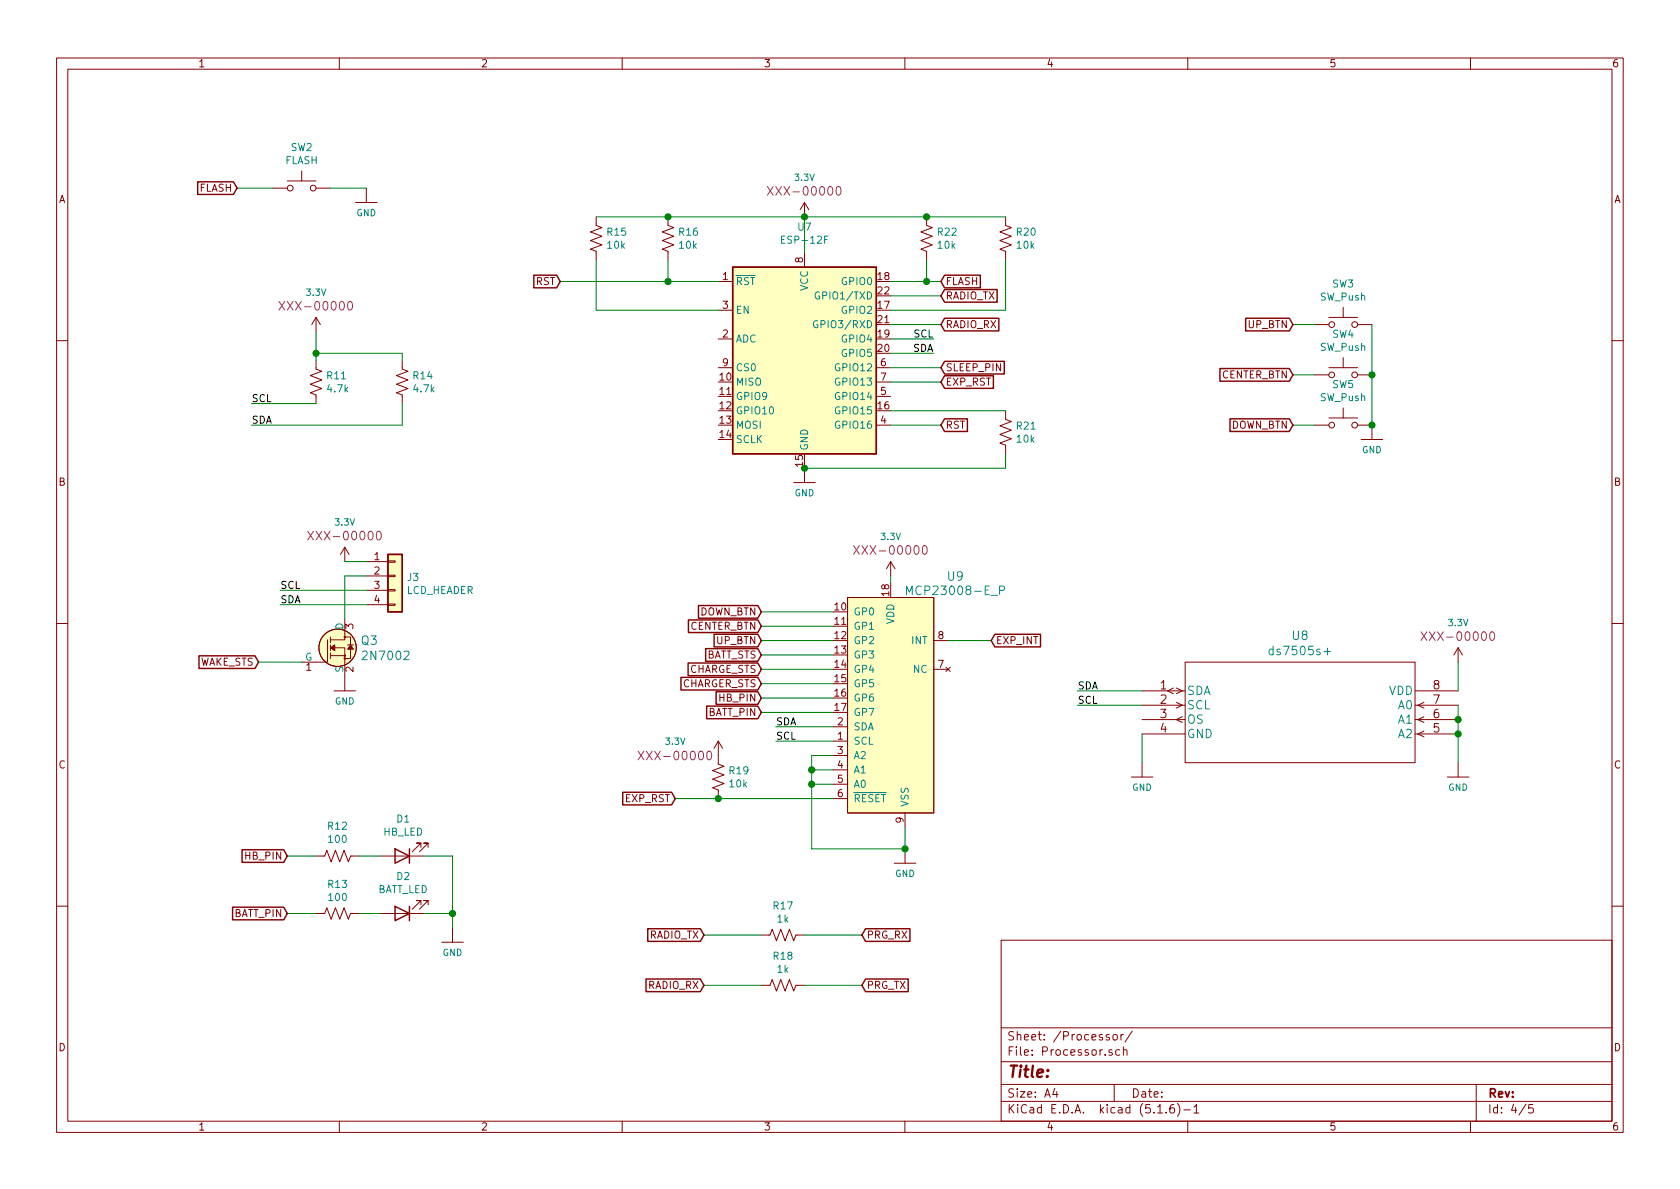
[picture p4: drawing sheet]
EESchema Schematic File Version 4
EELAYER 30 0
EELAYER END
$Descr A4 11693 8268
encoding utf-8
Sheet 4 5
Title ""
Date ""
Rev ""
Comp ""
Comment1 ""
Comment2 ""
Comment3 ""
Comment4 ""
$EndDescr
$Comp
L RemoteSensor-rescue:3.3V-SparkFun-PowerSymbols #SUPPLY?
U 1 1
P 5600 1500
AR Path="/5EF6911C" Ref="#SUPPLY?"  Part="1" 
AR Path="/5EF5F91F/5EF6911C" Ref="#SUPPLY0116"  Part="1" 
F 0 "#SUPPLY0116" H 5650 1500 45  0001 L BNN
F 1 "3.3V" H 5600 1776 45  0000 C CNN
F 2 "XXX-00000" H 5600 1681 60  0000 C CNN
F 3 "" H 5600 1500 60  0001 C CNN
	1    5600 1500
	1    0    0    -1  
$EndComp
Connection ~ 5600 1500
Wire Wire Line
	5600 1500 5600 1750
Wire Wire Line
	4150 2150 5000 2150
Wire Wire Line
	4150 1800 4150 2150
Wire Wire Line
	4650 1950 5000 1950
Wire Wire Line
	4650 1800 4650 1950
$Comp
L RemoteSensor-rescue:R_US-Device R?
U 1 1
P 4150 1650
AR Path="/5EF69133" Ref="R?"  Part="1" 
AR Path="/5EF5F91F/5EF69133" Ref="R15"  Part="1" 
F 0 "R15" H 4218 1696 50  0000 L CNN
F 1 "10k" H 4218 1605 50  0000 L CNN
F 2 "Resistor_SMD:R_0603_1608Metric_Pad1.05x0.95mm_HandSolder" V 4190 1640 50  0001 C CNN
F 3 "~" H 4150 1650 50  0001 C CNN
	1    4150 1650
	1    0    0    -1  
$EndComp
$Comp
L RemoteSensor-rescue:ESP-12F-RF_Module U?
U 1 1
P 5600 2550
AR Path="/5EF6913A" Ref="U?"  Part="1" 
AR Path="/5EF5F91F/5EF6913A" Ref="U7"  Part="1" 
F 0 "U7" H 5600 3531 50  0000 C CNN
F 1 "ESP-12F" H 5600 3440 50  0000 C CNN
F 2 "RF_Module:ESP-12E" H 5600 2550 50  0001 C CNN
F 3 "http://wiki.ai-thinker.com/_media/esp8266/esp8266_series_modules_user_manual_v1.1.pdf" H 5250 2650 50  0001 C CNN
	1    5600 2550
	1    0    0    -1  
$EndComp
$Comp
L RemoteSensor-rescue:GND-SparkFun-PowerSymbols #GND?
U 1 1
P 5600 3250
AR Path="/5EF69140" Ref="#GND?"  Part="1" 
AR Path="/5EF5F91F/5EF69140" Ref="#GND0114"  Part="1" 
F 0 "#GND0114" H 5650 3200 45  0001 L BNN
F 1 "GND" H 5600 3080 45  0000 C CNN
F 2 "" H 5600 3150 60  0001 C CNN
F 3 "" H 5600 3150 60  0001 C CNN
	1    5600 3250
	1    0    0    -1  
$EndComp
Wire Wire Line
	5600 1500 4650 1500
Wire Wire Line
	4150 1500 4650 1500
Connection ~ 4650 1500
$Comp
L RemoteSensor-rescue:R_US-Device R?
U 1 1
P 4650 1650
AR Path="/5EF69149" Ref="R?"  Part="1" 
AR Path="/5EF5F91F/5EF69149" Ref="R16"  Part="1" 
F 0 "R16" H 4718 1696 50  0000 L CNN
F 1 "10k" H 4718 1605 50  0000 L CNN
F 2 "Resistor_SMD:R_0603_1608Metric_Pad1.05x0.95mm_HandSolder" V 4690 1640 50  0001 C CNN
F 3 "~" H 4650 1650 50  0001 C CNN
	1    4650 1650
	1    0    0    -1  
$EndComp
$Comp
L RemoteSensor-rescue:GND-SparkFun-PowerSymbols #GND?
U 1 1
P 9550 2950
AR Path="/5EF6B1F5" Ref="#GND?"  Part="1" 
AR Path="/5EF5F91F/5EF6B1F5" Ref="#GND0115"  Part="1" 
F 0 "#GND0115" H 9600 2900 45  0001 L BNN
F 1 "GND" H 9550 2780 45  0000 C CNN
F 2 "" H 9550 2850 60  0001 C CNN
F 3 "" H 9550 2850 60  0001 C CNN
	1    9550 2950
	1    0    0    -1  
$EndComp
$Comp
L RemoteSensor-rescue:R_US-Device R?
U 1 1
P 5450 6500
AR Path="/5EF7CD26" Ref="R?"  Part="1" 
AR Path="/5EF5F91F/5EF7CD26" Ref="R17"  Part="1" 
F 0 "R17" V 5245 6500 50  0000 C CNN
F 1 "1k" V 5336 6500 50  0000 C CNN
F 2 "Resistor_SMD:R_0603_1608Metric_Pad1.05x0.95mm_HandSolder" V 5490 6490 50  0001 C CNN
F 3 "~" H 5450 6500 50  0001 C CNN
	1    5450 6500
	0    1    1    0   
$EndComp
$Comp
L RemoteSensor-rescue:R_US-Device R?
U 1 1
P 5450 6850
AR Path="/5EF7CD2C" Ref="R?"  Part="1" 
AR Path="/5EF5F91F/5EF7CD2C" Ref="R18"  Part="1" 
F 0 "R18" V 5245 6850 50  0000 C CNN
F 1 "1k" V 5336 6850 50  0000 C CNN
F 2 "Resistor_SMD:R_0603_1608Metric_Pad1.05x0.95mm_HandSolder" V 5490 6840 50  0001 C CNN
F 3 "~" H 5450 6850 50  0001 C CNN
	1    5450 6850
	0    1    1    0   
$EndComp
Text GLabel 9000 2600 0    50   Input ~ 0
CENTER_BTN
Wire Wire Line
	3900 1950 4650 1950
Connection ~ 4650 1950
Text GLabel 6550 2950 2    50   Input ~ 0
RST
Text GLabel 6550 2250 2    50   Input ~ 0
RADIO_RX
Text GLabel 6550 2050 2    50   Input ~ 0
RADIO_TX
Text GLabel 9000 2250 0    50   Input ~ 0
UP_BTN
Text GLabel 4900 6500 0    50   Input ~ 0
RADIO_TX
Text GLabel 4900 6850 0    50   Input ~ 0
RADIO_RX
Wire Wire Line
	4900 6850 5300 6850
Wire Wire Line
	4900 6500 5300 6500
Wire Wire Line
	6200 2050 6550 2050
Wire Wire Line
	6200 2250 6550 2250
Wire Wire Line
	6200 2550 6550 2550
Wire Wire Line
	6200 2650 6550 2650
Wire Wire Line
	6200 2950 6550 2950
Wire Wire Line
	6300 5750 6300 5900
Wire Wire Line
	6300 5900 5650 5900
Wire Wire Line
	5650 5900 5650 5450
Wire Wire Line
	5650 5450 5800 5450
Wire Wire Line
	5650 5450 5650 5350
Wire Wire Line
	5650 5350 5800 5350
Connection ~ 5650 5450
Wire Wire Line
	5650 5350 5650 5250
Wire Wire Line
	5650 5250 5800 5250
Connection ~ 5650 5350
$Comp
L RemoteSensor-rescue:3.3V-SparkFun-PowerSymbols #SUPPLY0120
U 1 1
P 6200 4000
F 0 "#SUPPLY0120" H 6250 4000 45  0001 L BNN
F 1 "3.3V" H 6200 4276 45  0000 C CNN
F 2 "XXX-00000" H 6200 4181 60  0000 C CNN
F 3 "" H 6200 4000 60  0001 C CNN
	1    6200 4000
	1    0    0    -1  
$EndComp
Wire Wire Line
	6200 4000 6200 4050
$Comp
L RemoteSensor-rescue:MCP23008-E_P-dk_Interface-I-O-Expanders U9
U 1 1
P 6300 4750
F 0 "U9" H 6650 5500 60  0000 C CNN
F 1 "MCP23008-E_P" H 6650 5400 60  0000 C CNN
F 2 "Package_SO:SOIC-18W_7.5x11.6mm_P1.27mm" H 6500 4950 60  0001 L CNN
F 3 "http://www.microchip.com/mymicrochip/filehandler.aspx?ddocname=en021920" H 6500 5050 60  0001 L CNN
F 4 "MCP23008-E/P-ND" H 6500 5150 60  0001 L CNN "Digi-Key_PN"
F 5 "MCP23008-E/P" H 6500 5250 60  0001 L CNN "MPN"
F 6 "Integrated Circuits (ICs)" H 6500 5350 60  0001 L CNN "Category"
F 7 "Interface - I/O Expanders" H 6500 5450 60  0001 L CNN "Family"
F 8 "http://www.microchip.com/mymicrochip/filehandler.aspx?ddocname=en021920" H 6500 5550 60  0001 L CNN "DK_Datasheet_Link"
F 9 "/product-detail/en/microchip-technology/MCP23008-E-P/MCP23008-E-P-ND/735951" H 6500 5650 60  0001 L CNN "DK_Detail_Page"
F 10 "IC I/O EXPANDER I2C 8B 18DIP" H 6500 5750 60  0001 L CNN "Description"
F 11 "Microchip Technology" H 6500 5850 60  0001 L CNN "Manufacturer"
F 12 "Active" H 6500 5950 60  0001 L CNN "Status"
	1    6300 4750
	1    0    0    -1  
$EndComp
$Comp
L RemoteSensor-rescue:GND-SparkFun-PowerSymbols #GND0122
U 1 1
P 6300 5900
F 0 "#GND0122" H 6350 5850 45  0001 L BNN
F 1 "GND" H 6300 5730 45  0000 C CNN
F 2 "" H 6300 5800 60  0001 C CNN
F 3 "" H 6300 5800 60  0001 C CNN
	1    6300 5900
	1    0    0    -1  
$EndComp
Connection ~ 6300 5900
Text GLabel 5300 4350 0    50   Input ~ 0
CENTER_BTN
Text Label 5400 5050 0    50   ~ 0
SDA
Text Label 5400 5150 0    50   ~ 0
SCL
Wire Wire Line
	5400 5150 5800 5150
Wire Wire Line
	5400 5050 5800 5050
$Comp
L RemoteSensor-rescue:R_US-Device R19
U 1 1
P 5000 5400
F 0 "R19" H 5068 5446 50  0000 L CNN
F 1 "10k" H 5068 5355 50  0000 L CNN
F 2 "Resistor_SMD:R_0603_1608Metric_Pad1.05x0.95mm_HandSolder" V 5040 5390 50  0001 C CNN
F 3 "~" H 5000 5400 50  0001 C CNN
	1    5000 5400
	1    0    0    -1  
$EndComp
Wire Wire Line
	5000 5550 5800 5550
$Comp
L RemoteSensor-rescue:3.3V-SparkFun-PowerSymbols #SUPPLY0121
U 1 1
P 5000 5250
F 0 "#SUPPLY0121" H 5050 5250 45  0001 L BNN
F 1 "3.3V" H 4700 5350 45  0000 C CNN
F 2 "XXX-00000" H 4700 5250 60  0000 C CNN
F 3 "" H 5000 5250 60  0001 C CNN
	1    5000 5250
	1    0    0    -1  
$EndComp
$Comp
L RemoteSensor-rescue:R_US-Device R20
U 1 1
P 7000 1650
F 0 "R20" H 7068 1696 50  0000 L CNN
F 1 "10k" H 7068 1605 50  0000 L CNN
F 2 "Resistor_SMD:R_0603_1608Metric_Pad1.05x0.95mm_HandSolder" V 7040 1640 50  0001 C CNN
F 3 "~" H 7000 1650 50  0001 C CNN
	1    7000 1650
	1    0    0    -1  
$EndComp
Wire Wire Line
	7000 1800 7000 2150
Wire Wire Line
	6200 2150 7000 2150
$Comp
L RemoteSensor-rescue:R_US-Device R21
U 1 1
P 7000 3000
F 0 "R21" H 7068 3046 50  0000 L CNN
F 1 "10k" H 7068 2955 50  0000 L CNN
F 2 "Resistor_SMD:R_0603_1608Metric_Pad1.05x0.95mm_HandSolder" V 7040 2990 50  0001 C CNN
F 3 "~" H 7000 3000 50  0001 C CNN
	1    7000 3000
	1    0    0    -1  
$EndComp
Wire Wire Line
	6200 2850 7000 2850
Wire Wire Line
	7000 3150 7000 3250
Wire Wire Line
	7000 3250 5600 3250
Connection ~ 5600 3250
Text GLabel 5300 4550 0    50   Input ~ 0
BATT_STS
Text GLabel 5300 4650 0    50   Input ~ 0
CHARGE_STS
Text GLabel 5300 4750 0    50   Input ~ 0
CHARGER_STS
Wire Wire Line
	5300 4550 5800 4550
Wire Wire Line
	5300 4650 5800 4650
Wire Wire Line
	5300 4750 5800 4750
Text GLabel 6550 2550 2    50   Input ~ 0
SLEEP_PIN
Text GLabel 5300 4850 0    50   Input ~ 0
HB_PIN
Text GLabel 5300 4950 0    50   Input ~ 0
BATT_PIN
Wire Wire Line
	5300 4850 5800 4850
Wire Wire Line
	5300 4950 5800 4950
Text GLabel 6550 2650 2    50   Input ~ 0
EXP_RST
Text GLabel 4700 5550 0    50   Input ~ 0
EXP_RST
Wire Wire Line
	4700 5550 5000 5550
Connection ~ 5000 5550
Wire Wire Line
	5600 1500 6450 1500
$Comp
L RemoteSensor-rescue:R_US-Device R22
U 1 1
P 6450 1650
F 0 "R22" H 6518 1696 50  0000 L CNN
F 1 "10k" H 6518 1605 50  0000 L CNN
F 2 "Resistor_SMD:R_0603_1608Metric_Pad1.05x0.95mm_HandSolder" V 6490 1640 50  0001 C CNN
F 3 "~" H 6450 1650 50  0001 C CNN
	1    6450 1650
	1    0    0    -1  
$EndComp
Connection ~ 6450 1500
Wire Wire Line
	6450 1500 7000 1500
Wire Wire Line
	6450 1800 6450 1950
Wire Wire Line
	6200 1950 6450 1950
Wire Wire Line
	6450 1950 6550 1950
Connection ~ 6450 1950
Text GLabel 6550 1950 2    50   Input ~ 0
FLASH
Text GLabel 6000 6500 2    50   Input ~ 0
PRG_RX
Text GLabel 6000 6850 2    50   Input ~ 0
PRG_TX
Wire Wire Line
	5600 6500 6000 6500
Wire Wire Line
	5600 6850 6000 6850
Text GLabel 5300 4250 0    50   Input ~ 0
DOWN_BTN
Text GLabel 5300 4450 0    50   Input ~ 0
UP_BTN
Text GLabel 9000 2950 0    50   Input ~ 0
DOWN_BTN
$Comp
L RemoteSensor-rescue:SW_Push-Switch SW2
U 1 1
P 2100 1300
AR Path="/5EF8556A" Ref="SW2"  Part="1" 
AR Path="/5EF5F91F/5EF8556A" Ref="SW2"  Part="1" 
F 0 "SW2" H 2100 1585 50  0000 C CNN
F 1 "FLASH" H 2100 1494 50  0000 C CNN
F 2 "Button_Switch_SMD:SW_SPST_TL3342" H 2100 1500 50  0001 C CNN
F 3 "~" H 2100 1500 50  0001 C CNN
	1    2100 1300
	1    0    0    -1  
$EndComp
Wire Wire Line
	2000 5950 2200 5950
Wire Wire Line
	2000 6350 2200 6350
Text GLabel 2000 6350 0    50   Input ~ 0
BATT_PIN
Text GLabel 2000 5950 0    50   Input ~ 0
HB_PIN
Wire Wire Line
	1800 4600 2100 4600
Text GLabel 1800 4600 0    50   Input ~ 0
WAKE_STS
Text GLabel 3900 1950 0    50   Input ~ 0
RST
Wire Wire Line
	2500 5950 2650 5950
Wire Wire Line
	2500 6350 2650 6350
$Comp
L RemoteSensor-rescue:R_US-Device R?
U 1 1
P 2350 6350
AR Path="/5EF7FA3A" Ref="R?"  Part="1" 
AR Path="/5EF5F91F/5EF7FA3A" Ref="R13"  Part="1" 
F 0 "R13" V 2145 6350 50  0000 C CNN
F 1 "100" V 2236 6350 50  0000 C CNN
F 2 "Resistor_SMD:R_0603_1608Metric_Pad1.05x0.95mm_HandSolder" V 2390 6340 50  0001 C CNN
F 3 "~" H 2350 6350 50  0001 C CNN
	1    2350 6350
	0    1    1    0   
$EndComp
$Comp
L RemoteSensor-rescue:R_US-Device R?
U 1 1
P 2350 5950
AR Path="/5EF7FA34" Ref="R?"  Part="1" 
AR Path="/5EF5F91F/5EF7FA34" Ref="R12"  Part="1" 
F 0 "R12" V 2555 5950 50  0000 C CNN
F 1 "100" V 2464 5950 50  0000 C CNN
F 2 "Resistor_SMD:R_0603_1608Metric_Pad1.05x0.95mm_HandSolder" V 2390 5940 50  0001 C CNN
F 3 "~" H 2350 5950 50  0001 C CNN
	1    2350 5950
	0    -1   -1   0   
$EndComp
Connection ~ 3150 6350
Wire Wire Line
	3150 6450 3150 6350
$Comp
L RemoteSensor-rescue:GND-SparkFun-PowerSymbols #GND?
U 1 1
P 3150 6450
AR Path="/5EF7FA2C" Ref="#GND?"  Part="1" 
AR Path="/5EF5F91F/5EF7FA2C" Ref="#GND0121"  Part="1" 
F 0 "#GND0121" H 3200 6400 45  0001 L BNN
F 1 "GND" H 3150 6280 45  0000 C CNN
F 2 "" H 3150 6350 60  0001 C CNN
F 3 "" H 3150 6350 60  0001 C CNN
	1    3150 6450
	1    0    0    -1  
$EndComp
Wire Wire Line
	3150 6350 2950 6350
Wire Wire Line
	3150 5950 3150 6350
Wire Wire Line
	2950 5950 3150 5950
$Comp
L RemoteSensor-rescue:LED-Device D?
U 1 1
P 2800 6350
AR Path="/5EF7FA23" Ref="D?"  Part="1" 
AR Path="/5EF5F91F/5EF7FA23" Ref="D2"  Part="1" 
F 0 "D2" H 2793 6095 50  0000 C CNN
F 1 "BATT_LED" H 2793 6186 50  0000 C CNN
F 2 "LED_SMD:LED_0603_1608Metric_Pad1.05x0.95mm_HandSolder" H 2800 6350 50  0001 C CNN
F 3 "~" H 2800 6350 50  0001 C CNN
	1    2800 6350
	-1   0    0    1   
$EndComp
$Comp
L RemoteSensor-rescue:LED-Device D?
U 1 1
P 2800 5950
AR Path="/5EF7FA1D" Ref="D?"  Part="1" 
AR Path="/5EF5F91F/5EF7FA1D" Ref="D1"  Part="1" 
F 0 "D1" H 2793 5695 50  0000 C CNN
F 1 "HB_LED" H 2793 5786 50  0000 C CNN
F 2 "LED_SMD:LED_0603_1608Metric_Pad1.05x0.95mm_HandSolder" H 2800 5950 50  0001 C CNN
F 3 "~" H 2800 5950 50  0001 C CNN
	1    2800 5950
	-1   0    0    1   
$EndComp
$Comp
L RemoteSensor-rescue:2N7002-dk_Transistors-FETs-MOSFETs-Single Q?
U 1 1
P 2400 4500
AR Path="/5EF6FC40" Ref="Q?"  Part="1" 
AR Path="/5EF5F91F/5EF6FC40" Ref="Q3"  Part="1" 
F 0 "Q3" H 2508 4553 60  0000 L CNN
F 1 "2N7002" H 2508 4447 60  0000 L CNN
F 2 "digikey-footprints:SOT-23-3" H 2600 4700 60  0001 L CNN
F 3 "https://www.onsemi.com/pub/Collateral/NDS7002A-D.PDF" H 2600 4800 60  0001 L CNN
F 4 "2N7002NCT-ND" H 2600 4900 60  0001 L CNN "Digi-Key_PN"
F 5 "2N7002" H 2600 5000 60  0001 L CNN "MPN"
F 6 "Discrete Semiconductor Products" H 2600 5100 60  0001 L CNN "Category"
F 7 "Transistors - FETs, MOSFETs - Single" H 2600 5200 60  0001 L CNN "Family"
F 8 "https://www.onsemi.com/pub/Collateral/NDS7002A-D.PDF" H 2600 5300 60  0001 L CNN "DK_Datasheet_Link"
F 9 "/product-detail/en/on-semiconductor/2N7002/2N7002NCT-ND/244664" H 2600 5400 60  0001 L CNN "DK_Detail_Page"
F 10 "MOSFET N-CH 60V 115MA SOT-23" H 2600 5500 60  0001 L CNN "Description"
F 11 "ON Semiconductor" H 2600 5600 60  0001 L CNN "Manufacturer"
F 12 "Active" H 2600 5700 60  0001 L CNN "Status"
	1    2400 4500
	1    0    0    -1  
$EndComp
$Comp
L RemoteSensor-rescue:GND-SparkFun-PowerSymbols #GND?
U 1 1
P 2400 4700
AR Path="/5EF6FC2F" Ref="#GND?"  Part="1" 
AR Path="/5EF5F91F/5EF6FC2F" Ref="#GND0116"  Part="1" 
F 0 "#GND0116" H 2450 4650 45  0001 L BNN
F 1 "GND" H 2400 4530 45  0000 C CNN
F 2 "" H 2400 4600 60  0001 C CNN
F 3 "" H 2400 4600 60  0001 C CNN
	1    2400 4700
	1    0    0    -1  
$EndComp
Text Label 1950 4200 0    50   ~ 0
SDA
Text Label 1950 4100 0    50   ~ 0
SCL
Wire Wire Line
	1950 4200 2550 4200
Wire Wire Line
	2550 4100 1950 4100
Wire Wire Line
	2400 4000 2400 4300
Wire Wire Line
	2550 4000 2400 4000
Wire Wire Line
	2400 3900 2550 3900
$Comp
L RemoteSensor-rescue:3.3V-SparkFun-PowerSymbols #SUPPLY?
U 1 1
P 2400 3900
AR Path="/5EF6FC22" Ref="#SUPPLY?"  Part="1" 
AR Path="/5EF5F91F/5EF6FC22" Ref="#SUPPLY0118"  Part="1" 
F 0 "#SUPPLY0118" H 2450 3900 45  0001 L BNN
F 1 "3.3V" H 2400 4176 45  0000 C CNN
F 2 "XXX-00000" H 2400 4081 60  0000 C CNN
F 3 "" H 2400 3900 60  0001 C CNN
	1    2400 3900
	1    0    0    -1  
$EndComp
$Comp
L RemoteSensor-rescue:Conn_01x04-Connector_Generic J?
U 1 1
P 2750 4000
AR Path="/5EF6FC1C" Ref="J?"  Part="1" 
AR Path="/5EF5F91F/5EF6FC1C" Ref="J3"  Part="1" 
F 0 "J3" H 2830 3992 50  0000 L CNN
F 1 "LCD_HEADER" H 2830 3901 50  0000 L CNN
F 2 "Connector_PinSocket_2.54mm:PinSocket_1x04_P2.54mm_Vertical" H 2750 4000 50  0001 C CNN
F 3 "~" H 2750 4000 50  0001 C CNN
	1    2750 4000
	1    0    0    -1  
$EndComp
Text Label 1750 2950 0    50   ~ 0
SDA
Text Label 1750 2800 0    50   ~ 0
SCL
Wire Wire Line
	2800 2950 1750 2950
Wire Wire Line
	2800 2800 2800 2950
Wire Wire Line
	2200 2800 1750 2800
Wire Wire Line
	2200 2450 2200 2500
Connection ~ 2200 2450
Wire Wire Line
	2800 2450 2800 2500
Wire Wire Line
	2200 2450 2800 2450
Wire Wire Line
	2200 2300 2200 2450
$Comp
L RemoteSensor-rescue:3.3V-SparkFun-PowerSymbols #SUPPLY?
U 1 1
P 2200 2300
AR Path="/5EF6D225" Ref="#SUPPLY?"  Part="1" 
AR Path="/5EF5F91F/5EF6D225" Ref="#SUPPLY0117"  Part="1" 
F 0 "#SUPPLY0117" H 2250 2300 45  0001 L BNN
F 1 "3.3V" H 2200 2576 45  0000 C CNN
F 2 "XXX-00000" H 2200 2481 60  0000 C CNN
F 3 "" H 2200 2300 60  0001 C CNN
	1    2200 2300
	1    0    0    -1  
$EndComp
$Comp
L RemoteSensor-rescue:R_US-Device R?
U 1 1
P 2800 2650
AR Path="/5EF6D21F" Ref="R?"  Part="1" 
AR Path="/5EF5F91F/5EF6D21F" Ref="R14"  Part="1" 
F 0 "R14" H 2868 2696 50  0000 L CNN
F 1 "4.7k" H 2868 2605 50  0000 L CNN
F 2 "Resistor_SMD:R_0603_1608Metric_Pad1.05x0.95mm_HandSolder" V 2840 2640 50  0001 C CNN
F 3 "~" H 2800 2650 50  0001 C CNN
	1    2800 2650
	1    0    0    -1  
$EndComp
$Comp
L RemoteSensor-rescue:R_US-Device R?
U 1 1
P 2200 2650
AR Path="/5EF6D219" Ref="R?"  Part="1" 
AR Path="/5EF5F91F/5EF6D219" Ref="R11"  Part="1" 
F 0 "R11" H 2268 2696 50  0000 L CNN
F 1 "4.7k" H 2268 2605 50  0000 L CNN
F 2 "Resistor_SMD:R_0603_1608Metric_Pad1.05x0.95mm_HandSolder" V 2240 2640 50  0001 C CNN
F 3 "~" H 2200 2650 50  0001 C CNN
	1    2200 2650
	1    0    0    -1  
$EndComp
$Comp
L RemoteSensor-rescue:GND-SparkFun-PowerSymbols #GND0123
U 1 1
P 2550 1300
AR Path="/5EF95E82" Ref="#GND0123"  Part="1" 
AR Path="/5EF5F91F/5EF95E82" Ref="#GND0123"  Part="1" 
F 0 "#GND0123" H 2600 1250 45  0001 L BNN
F 1 "GND" H 2550 1130 45  0000 C CNN
F 2 "" H 2550 1200 60  0001 C CNN
F 3 "" H 2550 1200 60  0001 C CNN
	1    2550 1300
	1    0    0    -1  
$EndComp
Wire Wire Line
	2300 1300 2550 1300
Text GLabel 1650 1300 0    50   Input ~ 0
FLASH
Wire Wire Line
	1650 1300 1900 1300
Wire Wire Line
	6200 2350 6500 2350
Wire Wire Line
	6200 2450 6500 2450
Text Label 6500 2350 2    50   ~ 0
SCL
Text Label 6500 2450 2    50   ~ 0
SDA
$Comp
L ds7505s:ds7505s+ U8
U 1 1
P 7950 4800
F 0 "U8" H 9050 5187 60  0000 C CNN
F 1 "ds7505s+" H 9050 5081 60  0000 C CNN
F 2 "Package_SO:SOIC-8_3.9x4.9mm_P1.27mm" H 9050 5040 60  0001 C CNN
F 3 "" H 7950 4800 60  0000 C CNN
	1    7950 4800
	1    0    0    -1  
$EndComp
$Comp
L SparkFun-PowerSymbols:3.3V #SUPPLY0119
U 1 1
P 10150 4600
F 0 "#SUPPLY0119" H 10200 4600 45  0001 L BNN
F 1 "3.3V" H 10150 4876 45  0000 C CNN
F 2 "XXX-00000" H 10150 4781 60  0000 C CNN
F 3 "" H 10150 4600 60  0001 C CNN
	1    10150 4600
	1    0    0    -1  
$EndComp
$Comp
L SparkFun-PowerSymbols:GND #GND0117
U 1 1
P 7950 5300
F 0 "#GND0117" H 8000 5250 45  0001 L BNN
F 1 "GND" H 7950 5130 45  0000 C CNN
F 2 "" H 7950 5200 60  0001 C CNN
F 3 "" H 7950 5200 60  0001 C CNN
	1    7950 5300
	1    0    0    -1  
$EndComp
Wire Wire Line
	7950 5300 7950 5100
Wire Wire Line
	10150 4600 10150 4800
Wire Wire Line
	10150 4900 10150 5000
Wire Wire Line
	10150 5000 10150 5100
Connection ~ 10150 5000
$Comp
L SparkFun-PowerSymbols:GND #GND0120
U 1 1
P 10150 5300
F 0 "#GND0120" H 10200 5250 45  0001 L BNN
F 1 "GND" H 10150 5130 45  0000 C CNN
F 2 "" H 10150 5200 60  0001 C CNN
F 3 "" H 10150 5200 60  0001 C CNN
	1    10150 5300
	1    0    0    -1  
$EndComp
Wire Wire Line
	10150 5300 10150 5100
Connection ~ 10150 5100
Wire Wire Line
	7950 4800 7500 4800
Wire Wire Line
	7950 4900 7500 4900
Text Label 7500 4800 0    50   ~ 0
SDA
Text Label 7500 4900 0    50   ~ 0
SCL
$Comp
L Switch:SW_Push SW3
U 1 1
P 9350 2250
F 0 "SW3" H 9350 2535 50  0000 C CNN
F 1 "SW_Push" H 9350 2444 50  0000 C CNN
F 2 "Button_Switch_SMD:KSS331GLFS" H 9350 2450 50  0001 C CNN
F 3 "~" H 9350 2450 50  0001 C CNN
	1    9350 2250
	1    0    0    -1  
$EndComp
$Comp
L Switch:SW_Push SW4
U 1 1
P 9350 2600
F 0 "SW4" H 9350 2885 50  0000 C CNN
F 1 "SW_Push" H 9350 2794 50  0000 C CNN
F 2 "Button_Switch_SMD:KSS331GLFS" H 9350 2800 50  0001 C CNN
F 3 "~" H 9350 2800 50  0001 C CNN
	1    9350 2600
	1    0    0    -1  
$EndComp
$Comp
L Switch:SW_Push SW5
U 1 1
P 9350 2950
F 0 "SW5" H 9350 3235 50  0000 C CNN
F 1 "SW_Push" H 9350 3144 50  0000 C CNN
F 2 "Button_Switch_SMD:KSS331GLFS" H 9350 3150 50  0001 C CNN
F 3 "~" H 9350 3150 50  0001 C CNN
	1    9350 2950
	1    0    0    -1  
$EndComp
Wire Wire Line
	9550 2250 9550 2600
Connection ~ 9550 2600
Wire Wire Line
	9550 2600 9550 2950
Connection ~ 9550 2950
Wire Wire Line
	9000 2950 9150 2950
Wire Wire Line
	9000 2600 9150 2600
Wire Wire Line
	9000 2250 9150 2250
Wire Wire Line
	6600 4450 6900 4450
Text GLabel 6900 4450 2    50   Input ~ 0
EXP_INT
Wire Wire Line
	5300 4350 5800 4350
Wire Wire Line
	5300 4250 5800 4250
Wire Wire Line
	5800 4450 5300 4450
$EndSCHEMATC
